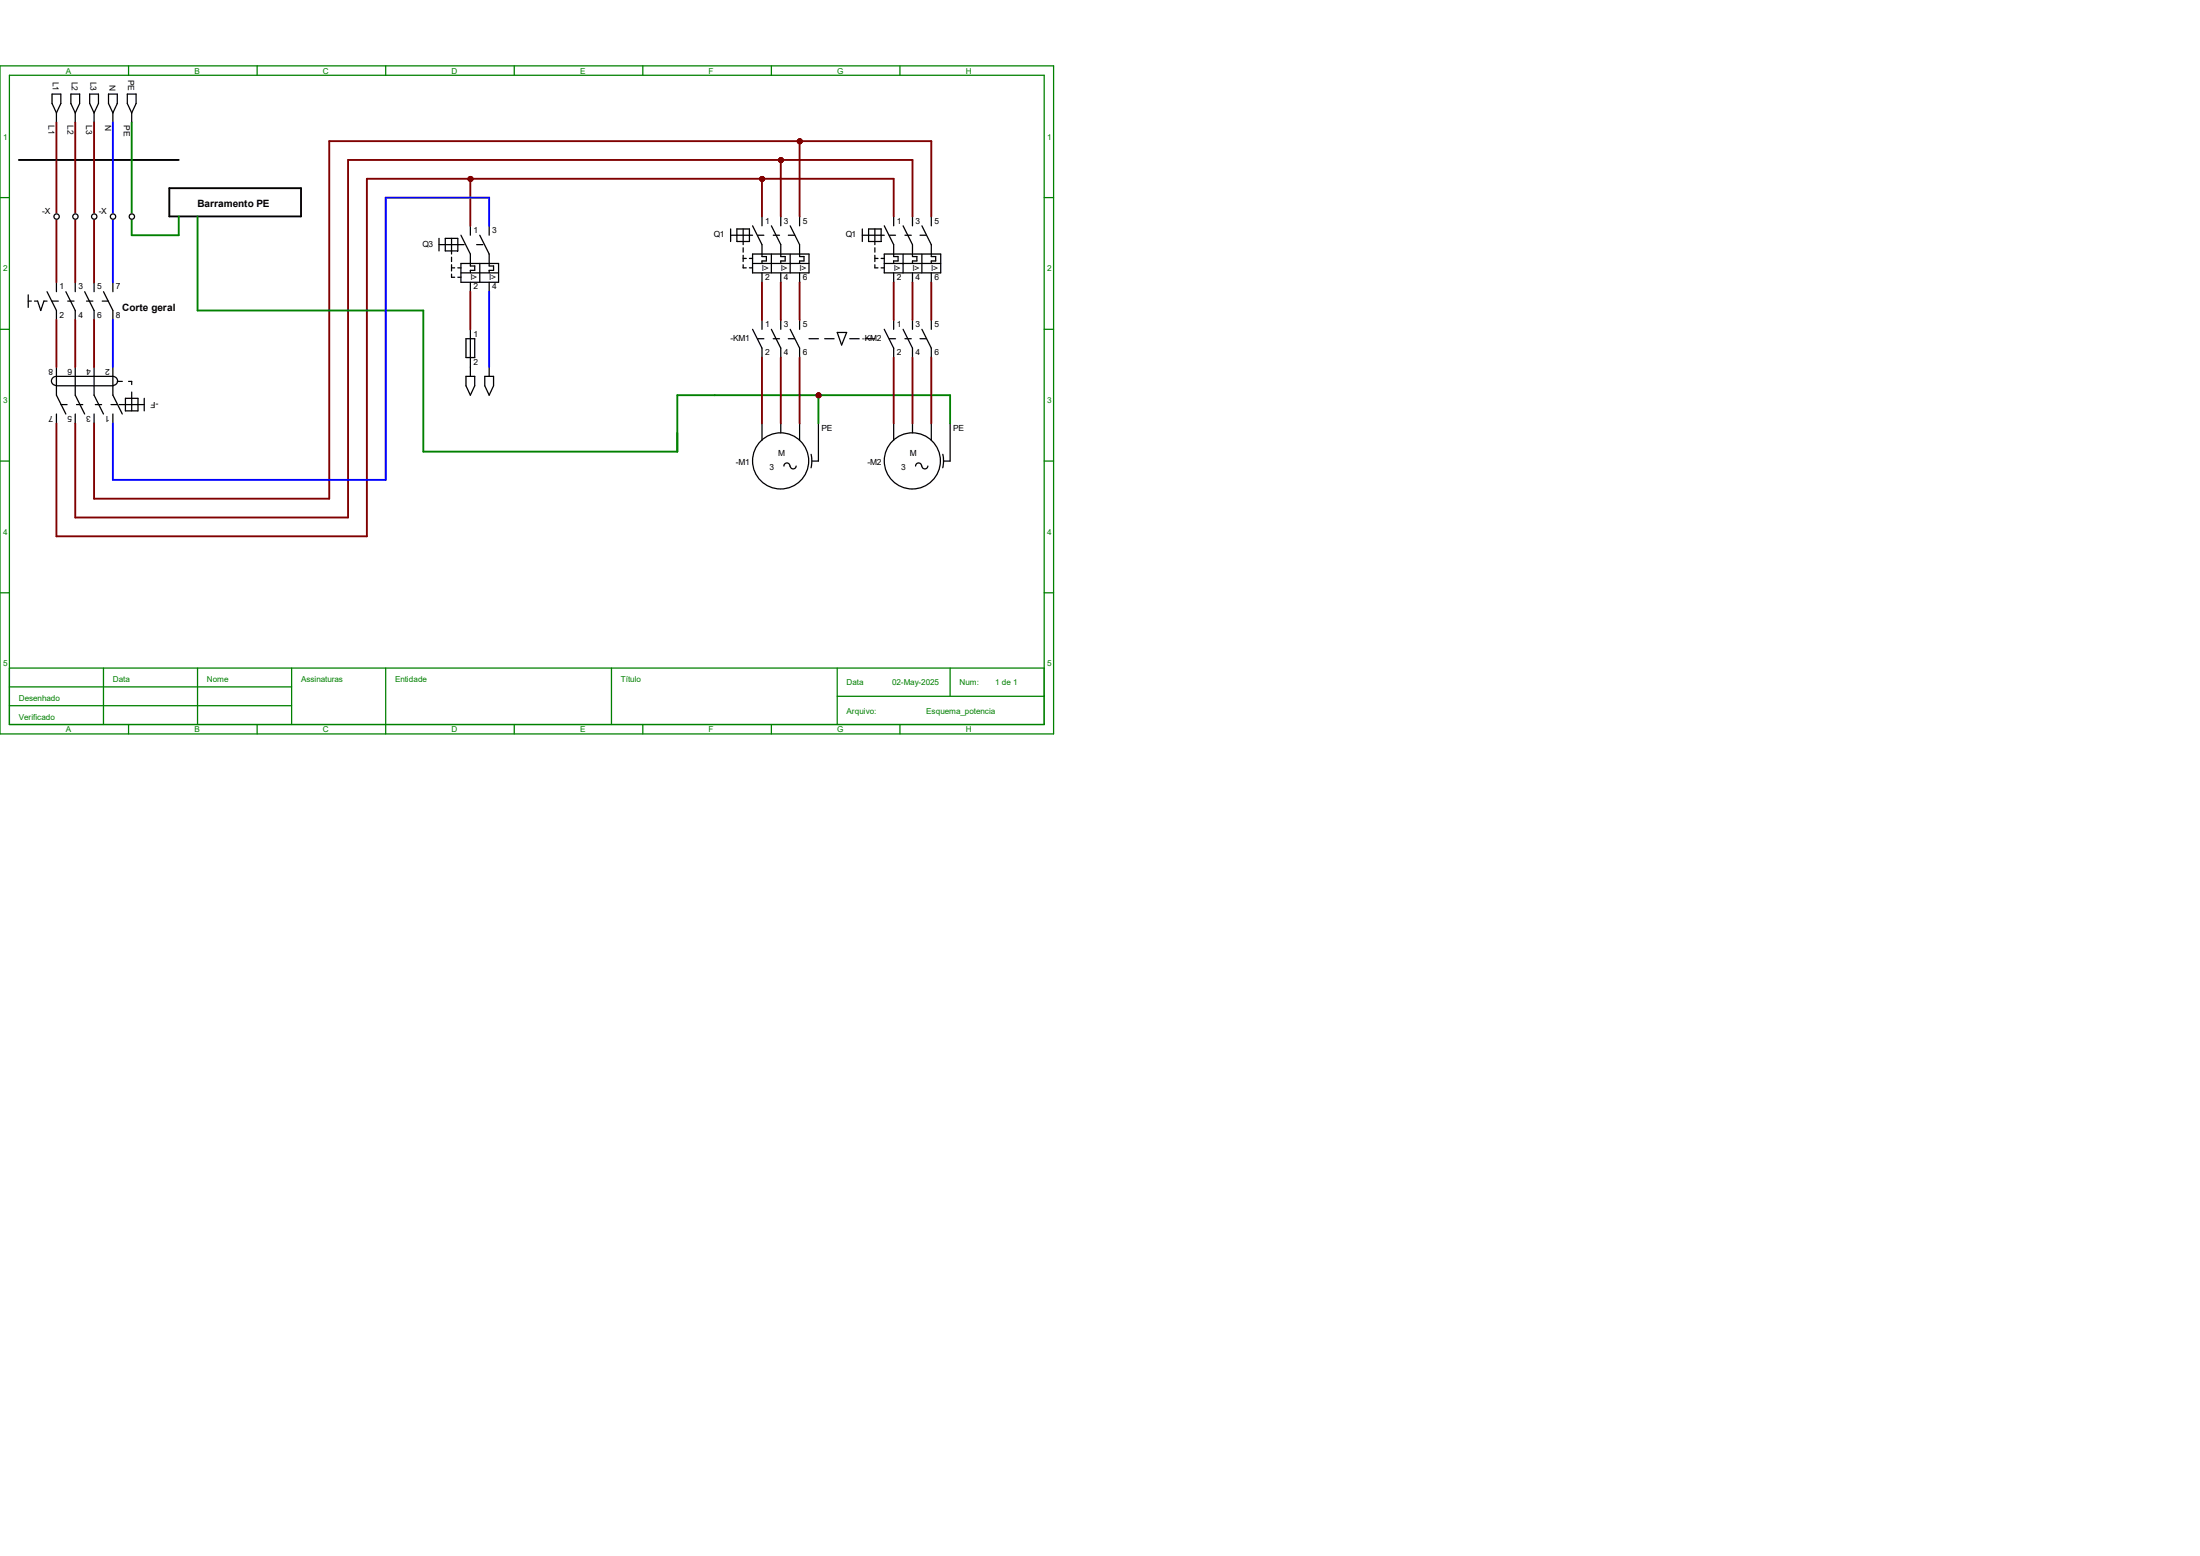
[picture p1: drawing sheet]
<svg xmlns="http://www.w3.org/2000/svg" width="297mm" height="210mm" viewBox="0 0 297 210" stroke-linecap="round" stroke-linejoin="round" font-family="sans-serif">
<g fill="none" stroke="#008000" stroke-width=".17">
<path d="M0 8.9h142.2v90.2h-142.2zM1.3 10.2h139.7v87.6h-139.7zM17.4 8.9v1.3M34.7 8.9v1.3M52.1 8.9v1.3M69.4 8.9v1.3M86.8 8.9v1.3M104.1 8.9v1.3M121.5 8.9v1.3M0 26.7h1.3M141 26.7h1.2M0 44.4h1.3"/>
<path d="M141 44.4h1.2M0 62.2h1.3M141 62.2h1.2M0 80h1.3M1.3 90.2h139.7M1.3 92.7h38.1M1.3 95.2h38.1M14 90.2v7.6M17.4 97.8v1.3M26.7 90.2v7.6M34.7 97.8v1.3M39.4 90.2v7.6"/>
<path d="M52.1 90.2v8.9M69.4 97.8v1.3M82.5 90.2v7.6M86.8 97.8v1.3M104.1 97.8v1.3M113 94h28M113 90.2v7.6M121.5 97.8v1.3M128.3 90.2v3.8M141 80h1.2"/>
</g>
<g fill="none" stroke="#000" stroke-width=".17">
<path d="M7 12.7h1.2v1.3l-.6 1.2-.6-1.2zM7.6 15.2v1.3M9.6 12.7h1.2v1.3l-.6 1.2-.6-1.2zM10.2 15.2v1.3M12.1 12.7h1.2v1.3l-.6 1.2-.6-1.2zM12.7 15.2v1.3M14.6 12.7h1.2v1.3l-.6 1.2-.6-1.2zM15.2 15.2v1.3M17.2 12.7h1.2v1.3l-.6 1.2-.6-1.2zM17.8 15.2v1.3M3.8 39.8v1.7M6.3 39.4l1.3 2.5v1.3"/>
<path d="M7.6 38.1v1.3M8.9 39.4l1.3 2.5v1.3M10.2 38.1v1.3M11.4 39.4l1.3 2.5v1.3M12.7 38.1v1.3M14 39.4l1.2 2.5v1.3M15.2 38.1v1.3M59.3 32.2v1.7M59.3 33h3.4M60.1 32.2h1.7v1.7h-1.7zM61 32.2v2.1M61 34.7v.6"/>
<path d="M61 35.7v.9M61 37v.4h.4M61 36.2h.4M61.8 36.2h.4M61.8 37.4h.4M62.2 31.7l1.3 2.6v1.6h.6v.6h-.6v.3M62.2 35.6h5.1v2.5h-5.1zM62.2 36.8h5.1M63.5 30.5v1.2M63.5 38.1v1.3M64.3 33h.9M64.8 31.7l1.2 2.6v1.6h.6v.6h-.6v.3"/>
<path d="M64.8 35.6v2.5M66 30.5v1.2M66 38.1v1.3M98.6 30.9v1.7M98.6 31.7h3M99.5 30.9h1.7v1.7h-1.7zM100.3 35.7v.5h.5M100.3 30.9v2.1M100.3 33.4v.6M100.3 34.5v.8M100.3 34.9h.5M101.2 36.2h.4"/>
<path d="M101.2 34.9h.4M101.6 35.6h7.6M101.6 34.3h7.6v2.5h-7.6zM101.6 30.5l1.3 2.5v1.6h.6v.6h-.6v.4M102.3 31.7h.8M102.9 29.2v1.3M102.9 36.8v1.3M104.1 30.5l1.3 2.5v1.6h.6v.6h-.6v.4M104.1 34.3v2.5M104.4 31.7h.8M105.4 29.2v1.3M105.4 36.8v1.3"/>
<path d="M106.4 31.7h.9M106.7 30.5l1.2 2.5v1.6h.6v.6h-.6v.4M106.7 34.3v2.5M107.9 29.2v1.3M107.9 36.8v1.3M116.4 31.7h3M116.4 30.9v1.7M117.3 30.9h1.7v1.7h-1.7zM118.1 35.7v.5h.4M118.1 34.9h.4M118.1 30.9v2.1M118.1 33.4v.6"/>
<path d="M118.1 34.5v.8M119 36.2h.4M119 34.9h.4M119.4 35.6h7.6M119.4 34.3h7.6v2.5h-7.6zM119.4 30.5l1.2 2.5v1.6h.6v.6h-.6v.4M120.1 31.7h.8M120.6 29.2v1.3M120.6 36.8v1.3M121.9 30.5l1.3 2.5v1.6h.6v.6h-.6v.4M121.9 34.3v2.5M122.2 31.7h.8"/>
<path d="M123.2 29.2v1.3M123.2 36.8v1.3M124.2 31.7h.9M124.5 30.5l1.2 2.5v1.6h.6v.6h-.6v.4M124.5 34.3v2.5M125.7 29.2v1.3M125.7 36.8v1.3M3.8 40.6h.4M4.7 40.6h.4l.4 1.3 .4-1.3h.4M7 40.6h.9M7.6 49.5v3.8l1.3 2.6M7.6 55.9v1.2"/>
<path d="M7.6 52.1h7.6M8.2 54.6h.9M9.1 40.6h.9M10.2 49.5v3.8l1.2 2.6M10.2 55.9v1.2M10.3 54.6h.9M11.7 40.6h.8M12.7 49.5v3.8l1.3 2.6M12.7 55.9v1.2M12.9 54.6h.8M13.8 40.6h.8M15 54.6h.8"/>
<path d="M15.2 52a.61 .61 0 0 0 .7-.6 .61 .61 0 0 0-.7-.6h-7.6a.62 .62 0 0 0-.7 .6 .62 .62 0 0 0 .7 .6M15.2 49.5v3.8l1.3 2.6M15.2 55.9v1.2M15.8 51.5h.7M16.1 54.6h3.4M16.9 53.8h1.7v1.7h-1.7zM17.4 51.5h.4v.4M17.8 52.9v2.6M19.5 53.8v1.7"/>
</g>
<path d="M2.5 21.6h21.6M22.9 25.4h17.7v3.8h-17.7z" fill="none" stroke="#000" stroke-width=".25"/>
<g fill="#f00" stroke="#800000" stroke-width=".17">
<circle cx="63.5" cy="24.2" r=".28"/>
<circle cx="102.9" cy="24.2" r=".28"/>
<circle cx="105.4" cy="21.6" r=".28"/>
<circle cx="108" cy="19.1" r=".28"/>
</g>
<g fill="none" stroke="#000" stroke-width=".17">
<path d="M62.9 45.7h1.2v2.6h-1.2zM62.9 50.8h1.2v1.3l-.6 1.2-.6-1.2zM63.5 44.4v6.4M65.4 50.8h1.2v1.3l-.6 1.2-.6-1.2zM66 49.5v1.3M101.6 44.4l1.3 2.6v1.3M102.3 45.7h.8M102.9 43.2v1.2M102.9 57.1v2.3M104.1 44.4l1.3 2.6v1.3M104.4 45.7h.8M105.4 43.2v1.2"/>
<path d="M105.4 57.1v1.3M106.4 45.7h.9M106.7 44.4l1.2 2.6v1.3M107.9 43.2v1.2M107.9 57.1v2.3M109.2 45.7h1.3M110.5 57.1v5.1h-.9M111.3 45.7h1.3M113 44.9h1.3l-.7 1.7zM114.7 45.7h1.3M116.8 45.7h1.3M119.4 44.4l1.2 2.6v1.3"/>
<path d="M120.1 45.7h.8M120.6 43.2v1.2M120.6 57.1v2.3M121.9 44.4l1.3 2.6v1.3M122.2 45.7h.8M123.2 43.2v1.2M123.2 57.1v1.3M124.2 45.7h.9M124.5 44.4l1.2 2.6v1.3M125.7 43.2v1.2M125.7 57.1v2.3M128.3 57.1v5.1h-.9"/>
<path d="M106.6 62.9a.4 .4 0 0 0-.4-.4 .4 .4 0 0 0-.4 .4M107.5 62.9a.4 .4 0 0 1-.4 .4 .4 .4 0 0 1-.4-.4M109.5 61.3l.1 .9-.1 .9M124.4 62.9a.4 .4 0 0 0-.4-.4 .4 .4 0 0 0-.4 .4M125.3 62.9a.4 .4 0 0 1-.4 .4 .4 .4 0 0 1-.4-.4M127.3 61.3l.1 .9-.1 .9"/>
<circle cx="105.4" cy="62.2" r="3.8"/>
<circle cx="123.2" cy="62.2" r="3.8"/>
</g>
<circle cx="110.5" cy="53.4" r=".28" fill="#f00" stroke="#800000" stroke-width=".17"/>
<g fill="#f00" stroke="#800000" stroke-width=".25">
<circle cx="63.5" cy="24.2" r=".28"/>
<circle cx="102.9" cy="24.2" r=".28"/>
<circle cx="105.4" cy="21.6" r=".28"/>
<circle cx="108" cy="19.1" r=".28"/>
<circle cx="110.5" cy="53.4" r=".28"/>
</g>
<g fill="none" stroke="#800000" stroke-width=".25">
<path d="M7.6 16.5v21.6M10.2 16.5v21.6M12.7 16.5v21.6M107.9 19v10.2M63.5 24.1v6.4M63.5 39.4v5M102.9 24.1v5.1M102.9 38.1v5.1M105.4 21.6v7.6M105.4 38.1v5.1M107.9 38.1v5.1M120.6 29.2v-5.1h-71.1v48.3h-41.9v-15.3"/>
<path d="M120.6 38.1v5.1M123.2 29.2v-7.6h-76.2v48.2h-36.8v-12.7M123.2 38.1v5.1M125.7 29.2v-10.2h-81.3v48.3h-31.7v-10.2M125.7 38.1v5.1M7.6 43.2v6.3M10.2 43.2v6.3M12.7 43.2v6.3M102.9 48.3v8.8M105.4 48.3v8.8M107.9 48.3v8.8M120.6 48.3v8.8"/>
<path d="M123.2 48.3v8.8M125.7 48.3v8.8"/>
</g>
<path d="M15.2 16.5v21.6M66 30.5v-3.8h-13.9v38.1h-36.9v-7.7M66 39.4v10.1M15.2 43.2v6.3" fill="none" stroke="#00f" stroke-width=".25"/>
<path d="M17.8 16.5v15.2h6.3v-2.5M26.7 29.2v12.7h30.4v19.1h34.3v-7.7h36.9v3.8M110.5 53.3v3.8" fill="none" stroke="#008000" stroke-width=".25"/>
<g fill="#800000" stroke="#800000" stroke-width=".25">
<circle cx="63.5" cy="24.2" r=".28"/>
<circle cx="102.9" cy="24.2" r=".28"/>
<circle cx="105.4" cy="21.6" r=".28"/>
<circle cx="108" cy="19.1" r=".28"/>
<circle cx="110.5" cy="53.4" r=".28"/>
</g>
<g fill="#fff" stroke="#fff" stroke-width=".17">
<circle cx="7.6" cy="29.2" r=".36"/>
<circle cx="10.2" cy="29.2" r=".36"/>
<circle cx="12.7" cy="29.2" r=".36"/>
</g>
<g fill="#fff" stroke="#000" stroke-width=".17">
<circle cx="7.6" cy="29.2" r=".36"/>
<circle cx="10.2" cy="29.2" r=".36"/>
<circle cx="12.7" cy="29.2" r=".36"/>
</g>
<g fill="#fff" stroke="#fff" stroke-width=".17">
<circle cx="15.3" cy="29.2" r=".36"/>
<circle cx="17.8" cy="29.2" r=".36"/>
</g>
<g fill="#fff" stroke="#000" stroke-width=".17">
<circle cx="15.3" cy="29.2" r=".36"/>
<circle cx="17.8" cy="29.2" r=".36"/>
</g>
<g font-size="1.4">
<text x="26.7" y="27.9">Barramento PE</text>
<text x="16.5" y="41.9">Corte geral</text>
</g>
<g font-size="1.1">
<text x="7.2" y="11" transform="rotate(90 7.2 11)">L1</text>
<text x="9.7" y="11" transform="rotate(90 9.7 11)">L2</text>
<text x="12.2" y="11" transform="rotate(90 12.2 11)">L3</text>
<text x="14.8" y="11.5" transform="rotate(90 14.8 11.5)">N</text>
<text x="17.3" y="10.8" transform="rotate(90 17.3 10.8)">PE</text>
<text x="6.6" y="16.9" transform="rotate(90 6.6 16.9)">L1</text>
<text x="9.1" y="16.9" transform="rotate(90 9.1 16.9)">L2</text>
<text x="11.6" y="16.9" transform="rotate(90 11.6 16.9)">L3</text>
<text x="14.2" y="16.9" transform="rotate(90 14.2 16.9)">N</text>
<text x="16.7" y="16.9" transform="rotate(90 16.7 16.9)">PE</text>
<text x="5.7" y="28.9">-X</text>
<text x="13.3" y="28.9">-X</text>
<text x="57" y="33.3">Q3</text>
<text x="63.9" y="31.5">1</text>
<text x="66.5" y="31.5">3</text>
<text x="96.4" y="32">Q1</text>
<text x="103.3" y="30.2">1</text>
<text x="105.8" y="30.2">3</text>
<text x="108.4" y="30.2">5</text>
<text x="114.2" y="32">Q1</text>
<text x="121.1" y="30.2">1</text>
<text x="123.6" y="30.2">3</text>
<text x="126.2" y="30.2">5</text>
<text x="8" y="39.1">1</text>
<text x="10.6" y="39.1">3</text>
<text x="13.1" y="39.1">5</text>
<text x="15.7" y="39.1">7</text>
<text x="63.5" y="37.8">I&gt;</text>
<text x="63.9" y="39.1">2</text>
<text x="66" y="37.8">I&gt;</text>
<text x="66.5" y="39.1">4</text>
<text x="102.9" y="36.5">I&gt;</text>
<text x="103.3" y="37.8">2</text>
<text x="105.4" y="36.5">I&gt;</text>
<text x="105.8" y="37.8">4</text>
<text x="107.9" y="36.5">I&gt;</text>
<text x="108.4" y="37.8">6</text>
<text x="120.6" y="36.5">I&gt;</text>
<text x="121.1" y="37.8">2</text>
<text x="123.2" y="36.5">I&gt;</text>
<text x="123.6" y="37.8">4</text>
<text x="125.7" y="36.5">I&gt;</text>
<text x="126.2" y="37.8">6</text>
<text x="8" y="42.9">2</text>
<text x="10.6" y="42.9">4</text>
<text x="13.1" y="42.9">6</text>
<text x="15.7" y="42.9">8</text>
<text x="63.9" y="45.4">1</text>
<text x="98.6" y="46">-KM1</text>
<text x="103.3" y="44.2">1</text>
<text x="103.3" y="48">2</text>
<text x="105.8" y="44.2">3</text>
<text x="105.8" y="48">4</text>
<text x="108.4" y="44.2">5</text>
<text x="108.4" y="48">6</text>
<text x="116.4" y="46">-KM2</text>
<text x="121.1" y="44.2">1</text>
<text x="121.1" y="48">2</text>
<text x="123.6" y="44.2">3</text>
<text x="123.6" y="48">4</text>
<text x="126.2" y="44.2">5</text>
<text x="126.2" y="48">6</text>
<text x="7.2" y="49.8" transform="rotate(-180 7.2 49.8)">8</text>
<text x="9.7" y="49.8" transform="rotate(-180 9.7 49.8)">6</text>
<text x="12.3" y="49.8" transform="rotate(-180 12.3 49.8)">4</text>
<text x="14.8" y="49.8" transform="rotate(-180 14.8 49.8)">2</text>
<text x="63.9" y="49.2">2</text>
<text x="7.2" y="56.1" transform="rotate(-180 7.2 56.1)">7</text>
<text x="9.7" y="56.1" transform="rotate(-180 9.7 56.1)">5</text>
<text x="12.3" y="56.1" transform="rotate(-180 12.3 56.1)">3</text>
<text x="14.8" y="56.1" transform="rotate(-180 14.8 56.1)">1</text>
<text x="21.4" y="54.3" transform="rotate(-180 21.4 54.3)">-F</text>
<text x="110.9" y="58.1">PE</text>
<text x="128.7" y="58.1">PE</text>
<text x="99.4" y="62.8">-M1</text>
<text x="103.9" y="63.4">3</text>
<text x="105.1" y="61.5">M</text>
<text x="117.1" y="62.8">-M2</text>
<text x="121.7" y="63.4">3</text>
<text x="122.9" y="61.5">M</text>
</g>
<g font-size="1.1" fill="#008000">
<text x="8.9" y="9.9">A</text>
<text x="26.2" y="9.9">B</text>
<text x="43.6" y="9.9">C</text>
<text x="61" y="9.9">D</text>
<text x="78.3" y="9.9">E</text>
<text x="95.7" y="9.9">F</text>
<text x="113" y="9.9">G</text>
<text x="130.4" y="9.9">H</text>
<text x=".4" y="18.8">1</text>
<text x="141.4" y="18.8">1</text>
<text x=".4" y="36.6">2</text>
<text x="141.4" y="36.6">2</text>
<text x=".4" y="54.4">3</text>
<text x="141.4" y="54.4">3</text>
<text x=".4" y="72.2">4</text>
<text x="141.4" y="72.2">4</text>
<text x=".4" y="90">5</text>
<text x="141.4" y="90">5</text>
<text x="2.5" y="94.6">Desenhado</text>
<text x="15.2" y="92.1">Data</text>
<text x="27.9" y="92.1">Nome</text>
<text x="40.6" y="92.1">Assinaturas</text>
<text x="53.3" y="92.1">Entidade</text>
<text x="83.8" y="92.1">Título</text>
<text x="114.3" y="92.5">Data</text>
<text x="120.4" y="92.5">02-May-2025</text>
<text x="129.5" y="92.5">Num:</text>
<text x="134.4" y="92.5">1 de 1</text>
<text x="2.5" y="97.2">Verificado</text>
<text x="8.9" y="98.8">A</text>
<text x="26.2" y="98.8">B</text>
<text x="43.6" y="98.8">C</text>
<text x="61" y="98.8">D</text>
<text x="78.3" y="98.8">E</text>
<text x="95.7" y="98.8">F</text>
<text x="113" y="98.8">G</text>
<text x="114.3" y="96.3">Arquivo:</text>
<text x="125.1" y="96.3">Esquema_potencia</text>
<text x="130.4" y="98.8">H</text>
</g>
</svg>
